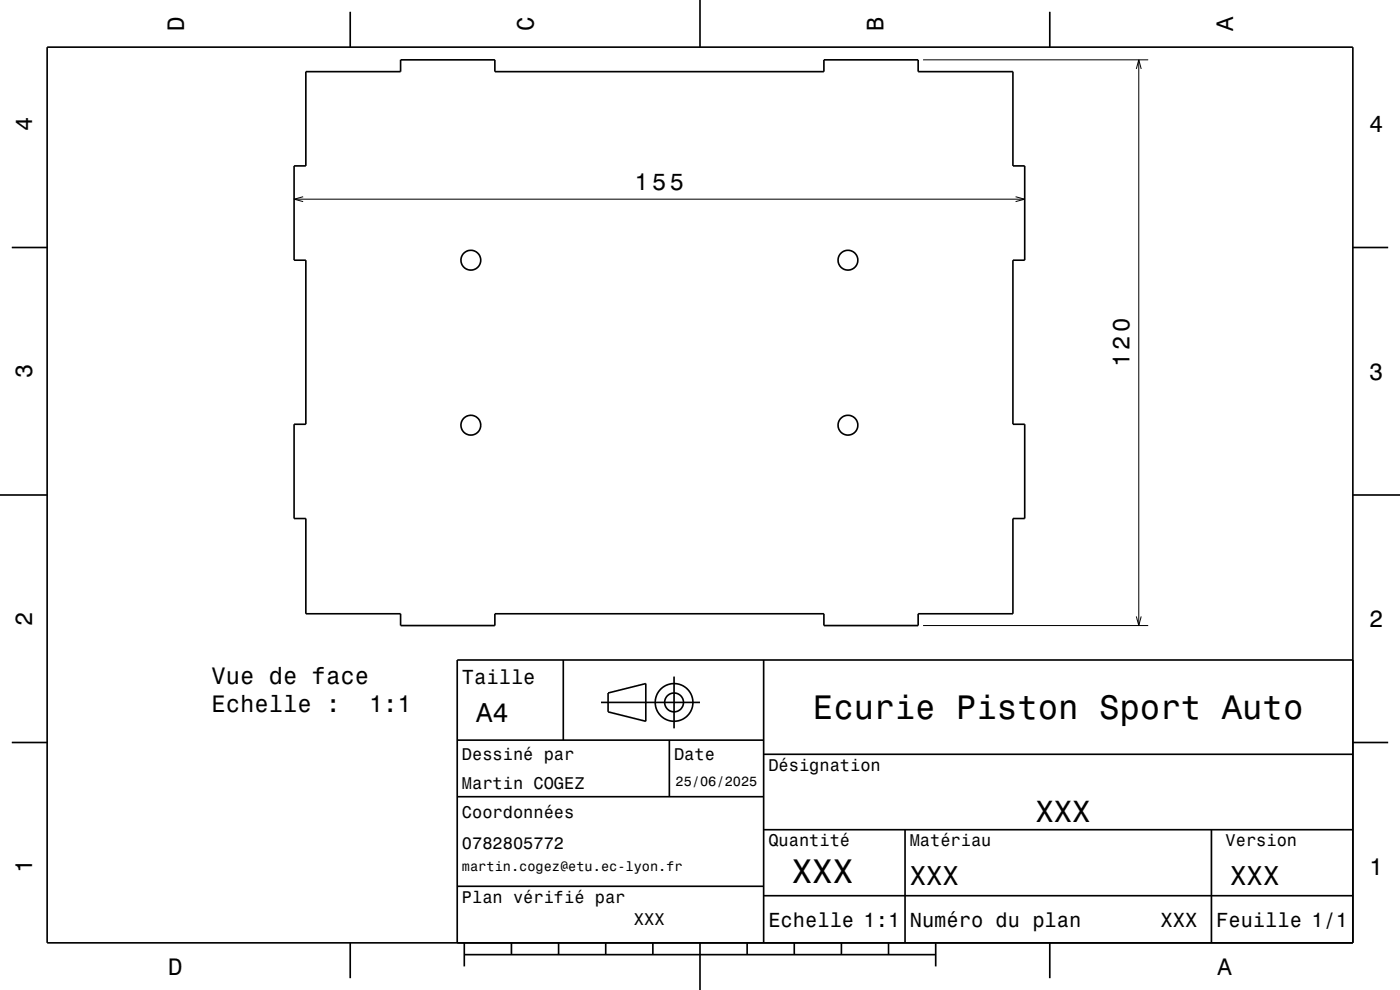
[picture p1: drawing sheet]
<svg xmlns="http://www.w3.org/2000/svg" width="297mm" height="210mm" viewBox="0 0 297 210" stroke-linecap="round" stroke-linejoin="round" font-family="sans-serif">
<path d="M195.8 12.7h47.8M241.1 14.6l.5-1.9 .5 1.9M241.6 12.7v120M62.4 42.3h155M64.3 41.7l-1.9 .6 1.9 .5M215.5 41.7l1.9 .6-1.9 .5M195.8 132.7h47.8M241.1 130.8l.5 1.9 .5-1.9" fill="none" stroke="#000" stroke-width=".21"/>
<g fill="none" stroke="#000" stroke-width=".35">
<path d="M10 10h277v190h-277zM64.9 15.2h20.1v-2.5h20v2.5h69.8v-2.5h20v2.5h20.1v20h2.5v20h-2.5v34.8h2.5v20h-2.5v20.2h-20.1v2.5h-20v-2.5h-69.8v2.5h-20v-2.5h-20.1v-20.2h-2.5v-20h2.5v-34.8h-2.5v-20h2.5zM74.3 2.5v7.5M148.5 0v10M222.7 2.5v7.5M2.5 52.5h7.5M287 52.5h7.5M0 105h10M287 105h10M119.5 140v17M162 140v60M287 140h-190v60"/>
<path d="M2.5 157.5h7.5M97 157h65M127.5 149h21M129 147l8-2v8l-8-2zM142 157v12M143 143.5v11M287 157.5h7.5M97 169h65M162 176h125M162 160h125M192 176v24M257 176v24"/>
<path d="M97 188h65M162 190h125M74.3 200v7.5M98.5 202.5h100M98.5 200v5M108.5 200v2.5M118.5 200v2.5M128.5 200v2.5M138.5 200v2.5M148.5 200v10M158.5 200v2.5M168.5 200v2.5"/>
<path d="M178.5 200v2.5M188.5 200v2.5M198.5 200v5M222.7 200v7.5"/>
<circle cx="99.9" cy="55.2" r="2.1"/>
<circle cx="179.9" cy="55.2" r="2.1"/>
<circle cx="99.9" cy="90.2" r="2.1"/>
<circle cx="179.9" cy="90.2" r="2.1"/>
<circle cx="143" cy="149" r="2"/>
<circle cx="143" cy="149" r="4"/>
</g>
<g font-size="7.2">
<text x="172.5" y="152.6">Ecurie Piston Sport Auto</text>
<text x="168" y="187.3">XXX</text>
</g>
<text font-size="6.5" x="219.6" y="174.5">XXX</text>
<g font-size="5.8">
<text x="101" y="153.1">A4</text>
<text x="193" y="187.6">XXX</text>
<text x="261" y="187.6">XXX</text>
</g>
<g font-size="5">
<text x="39" y="6.5" transform="rotate(-90 39 6.5)">D</text>
<text x="113.2" y="6.5" transform="rotate(-90 113.2 6.5)">C</text>
<text x="187.4" y="6.5" transform="rotate(-90 187.4 6.5)">B</text>
<text x="261.6" y="6.5" transform="rotate(-90 261.6 6.5)">A</text>
<text x="6.8" y="27.8" transform="rotate(-90 6.8 27.8)">4</text>
<text x="290.5" y="28.1">4</text>
<text x="134.6" y="40.3">155</text>
<text x="239.6" y="77.9" transform="rotate(-90 239.6 77.9)">120</text>
<text x="6.8" y="80.3" transform="rotate(-90 6.8 80.3)">3</text>
<text x="290.5" y="80.6">3</text>
<text x="6.8" y="132.8" transform="rotate(-90 6.8 132.8)">2</text>
<text x="290.5" y="133.1">2</text>
<text x="44.9" y="145">Vue de face</text>
<text x="44.9" y="151.1">Echelle :</text>
<text x="78.3" y="151.1">1:1</text>
<text x="6.8" y="185.3" transform="rotate(-90 6.8 185.3)">1</text>
<text x="290.5" y="185.6">1</text>
<text x="35.7" y="206.8">D</text>
<text x="258.3" y="206.8">A</text>
</g>
<g font-size="4.3">
<text x="98" y="145.2">Taille</text>
<text x="163" y="196.6">Echelle 1:1</text>
<text x="193" y="196.6">Numéro du plan</text>
<text x="246.2" y="196.6">XXX</text>
<text x="258" y="196.6">Feuille 1/1</text>
</g>
<g font-size="3.6">
<text x="98" y="161.3">Dessiné par</text>
<text x="143" y="161.3">Date</text>
<text x="98" y="167.5">Martin COGEZ</text>
<text x="163" y="163.5">Désignation</text>
<text x="98" y="173.5">Coordonnées</text>
<text x="163" y="179.5">Quantité</text>
<text x="193" y="179.5">Matériau</text>
<text x="260" y="179.5">Version</text>
<text x="98" y="180.2">0782805772</text>
<text x="98" y="191.5">Plan vérifié par</text>
<text x="134.5" y="196.3">XXX</text>
</g>
<g font-size="2.9">
<text x="143.3" y="166.8">25/06/2025</text>
<text x="98" y="184.8">martin.cogez@etu.ec-lyon.fr</text>
</g>
</svg>
